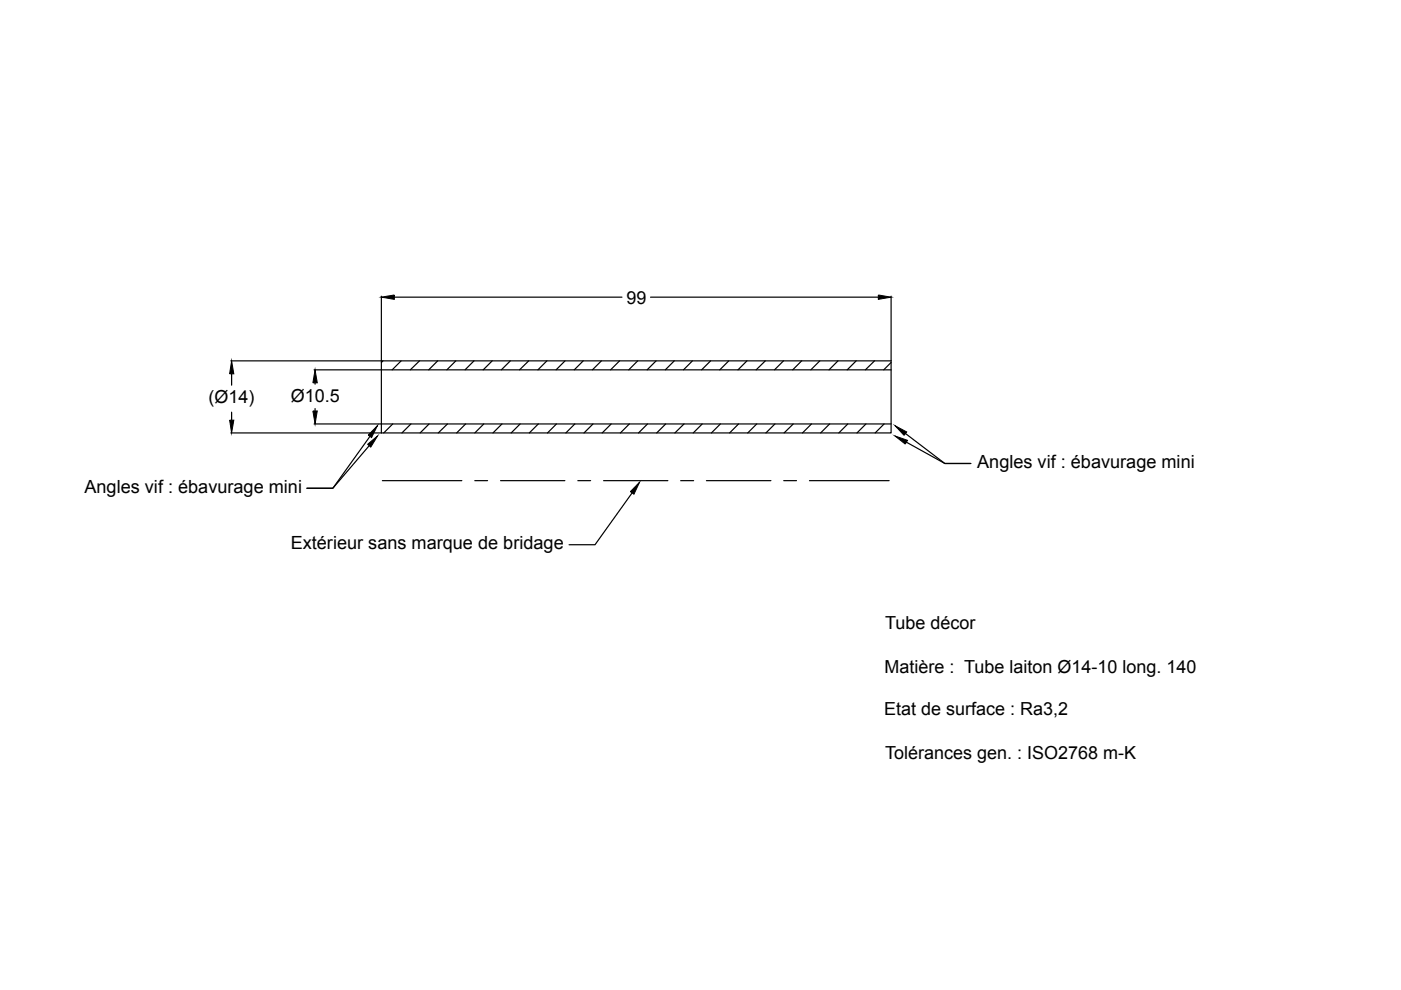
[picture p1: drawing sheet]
<svg xmlns="http://www.w3.org/2000/svg" width="297mm" height="210mm" viewBox="0 0 297 210" stroke-linecap="round" stroke-linejoin="round" font-family="sans-serif">
<g fill="none" stroke="#000" stroke-width=".25">
<path d="M48.9 76.5h140v15.3h-108M49.1 79.3v2.4M66.6 78.4h122.3M80.9 62.8v13.6M80.9 76.5v15.3M81.2 76.5l-.3 .3M83.6 63h48.3M85 76.5l-1.9 1.9M88.9 76.5l-1.9 1.9M92.8 76.5l-1.9 1.9M96.6 76.5l-1.9 1.9M100.5 76.5l-1.9 1.9"/>
<path d="M104.4 76.5l-2 1.9M108.2 76.5l-1.9 1.9M112.1 76.5l-1.9 1.9M116 76.5l-2 1.9M119.8 76.5l-1.9 1.9M123.7 76.5l-1.9 1.9M127.5 76.5l-1.9 1.9M131.4 76.5l-1.9 1.9M135.2 76.5l-1.9 1.9M137.9 63h48.3M139.1 76.5l-1.9 1.9M143 76.5l-1.9 1.9"/>
<path d="M146.8 76.5l-1.9 1.9M150.7 76.5l-1.9 1.9M154.5 76.5l-1.9 1.9M158.4 76.5l-1.9 1.9M162.3 76.5l-2 1.9M166.1 76.5l-1.9 1.9M170 76.5l-1.9 1.9M173.8 76.5l-1.9 1.9M177.7 76.5l-1.9 1.9M181.5 76.5l-1.9 1.9M185.4 76.5l-1.9 1.9M188.9 76.8l-1.5 1.6"/>
<path d="M188.9 62.8v13.6M48.9 91.8h31.9M49.1 87.4v1.7M66.6 89.9h122.3M66.8 81.2v.3M66.8 86.6v.5M78.4 92.5l-7.8 11h-5.5h5.5l7.7-9M83.3 89.9l-1.9 1.9M87.1 89.9l-1.9 1.9M91 89.9l-1.9 1.9M94.9 89.9l-2 1.9M98.7 89.9l-1.9 1.9"/>
<path d="M102.6 89.9l-1.9 1.9M106.4 89.9l-1.9 1.9M110.3 89.9l-1.9 1.9M114.1 89.9l-1.9 1.9M118 89.9l-1.9 1.9M121.9 89.9l-1.9 1.9M125.7 89.9l-1.9 1.9M129.6 89.9l-1.9 1.9M133.4 89.9l-1.9 1.9M137.3 89.9l-1.9 1.9M141.1 89.9l-1.9 1.9M145 89.9l-1.9 1.9"/>
<path d="M148.9 89.9l-1.9 1.9M152.7 89.9l-1.9 1.9M156.6 89.9l-1.9 1.9M160.4 89.9l-1.9 1.9M164.3 89.9l-1.9 1.9M168.2 89.9l-2 1.9M172 89.9l-1.9 1.9M175.9 89.9l-1.9 1.9M179.7 89.9l-1.9 1.9M183.6 89.9l-1.9 1.9M187.5 89.9l-2 1.9M192 91.9l8.3 6.4h5.5h-5.5l-8.1-4.6"/>
<path d="M81.1 101.9h16.8M100.7 101.9h2.7M106.1 101.9h13.7M122.5 101.9h2.7M128 101.9h13.6M134 104.5l-7.8 11h-5.5M144.3 101.9h2.8M149.8 101.9h13.6M166.2 101.9h2.7M171.6 101.9h16.9"/>
</g>
<path d="M49.1 76.5l.5 2.8h-.9zM80.9 63l2.7-.5v1zM186.2 62.5l2.7 .5-2.7 .5zM48.7 89.1h.9l-.5 2.7zM66.8 78.4l.5 2.8h-1zM66.3 87.1h1l-.5 2.8zM77.9 94.2l2.2-1.8-1.5 2.4zM80 90.3l-1.2 2.5-.7-.5zM189.8 90.3l2.4 1.3-.5 .7zM189.7 92.4l2.7 1-.5 .8zM135.6 102.2l-1.2 2.6-.8-.6z" fill="#000" stroke="#000" stroke-width=".21"/>
<g font-size="3.8">
<text x="132.8" y="64.4">99</text>
<text x="44.2" y="85.5">(Ø14)</text>
<text x="61.6" y="85.3">Ø10.5</text>
<text x="207.2" y="99.2">Angles vif : ébavurage mini</text>
<text x="17.9" y="104.5">Angles vif : ébavurage mini</text>
<text x="61.6" y="116.5">Extérieur sans marque de bridage</text>
<text x="187.7" y="133.4">Tube décor</text>
<text x="187.5" y="142.6">Matière : Tube laiton Ø14-10 long. 140</text>
<text x="187.5" y="151.7">Etat de surface : Ra3,2</text>
<text x="187.7" y="160.8">Tolérances gen. : ISO2768 m-K</text>
</g>
</svg>
